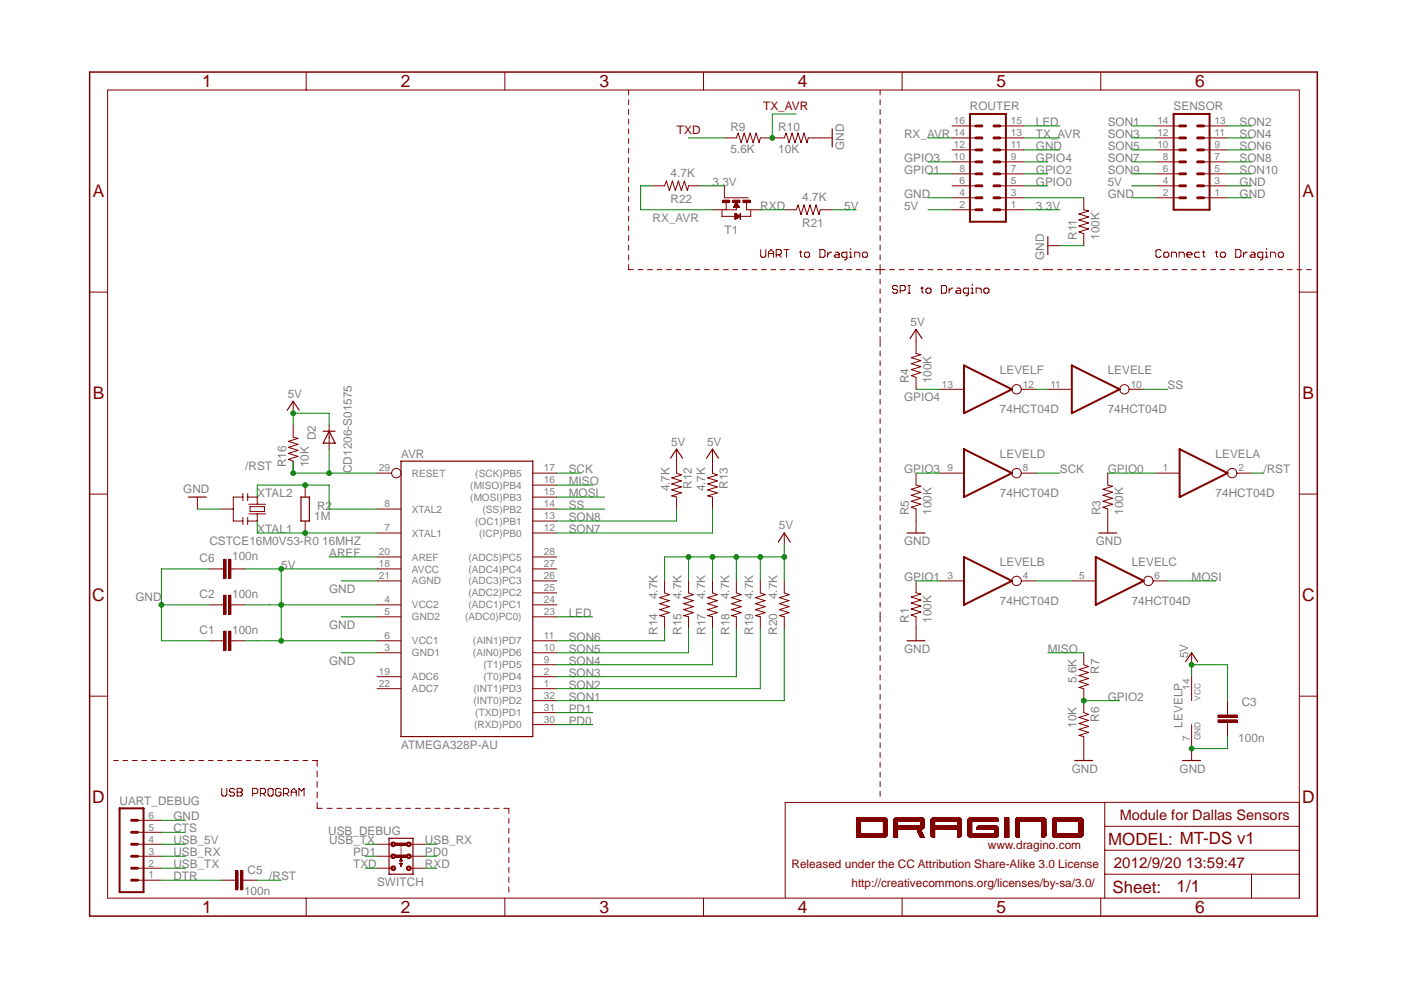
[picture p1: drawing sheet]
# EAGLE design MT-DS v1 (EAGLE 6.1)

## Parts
AVR  ATMEGA328P-AU  SMARTPRJ_ATMEGA328P-AU  [SMARTPRJ_TQFP32-08]
C1  100n  C-EUC0402  [C0402]
C2  100n  C-EUC0402  [C0402]
C3  100n  C-EUC0402  [C0402]
C5  100n  C-EUC0402  [C0402]
C6  100n  C-EUC0402  [C0402]
D2  CD1206-S01575  DIODE-MINIMELF  [MINIMELF]
LEVEL  74HCT04D  [SO14]
R1  100K  R-US_R0402  [R0402]
R2  1M  R-EU_R0402  [R0402]
R3  100K  R-US_R0402  [R0402]
R4  100K  R-US_R0402  [R0402]
R5  100K  R-US_R0402  [R0402]
R6  10K  R-US_R0402  [R0402]
R7  5.6K  R-US_R0402  [R0402]
R9  5.6K  R-US_R0402  [R0402]
R10  10K  R-US_R0402  [R0402]
R11  100K  R-US_R0402  [R0402]
R12  4.7K  R-US_R0805  [R0805]
R13  4.7K  R-US_R0805  [R0805]
R14  4.7K  R-US_R0805  [R0805]
R15  4.7K  R-US_R0805  [R0805]
R16  10K  R-US_R0402  [R0402]
R17  4.7K  R-US_R0805  [R0805]
R18  4.7K  R-US_R0805  [R0805]
R19  4.7K  R-US_R0805  [R0805]
R20  4.7K  R-US_R0805  [R0805]
R21  4.7K  R-US_R0805  [R0805]
R22  4.7K  R-US_R0805  [R0805]
ROUTER  MA08-2  [MA08-2]
SENSOR  MA07-2  [MA07-2]
T1  NMOSFET-SOT23  [SOT-23]
U$1  LOGO-SILK  [LOGO-SILK-15MM]
UART_DEBUG  MA06-1  [MA06-1]
USB_DEBUG  SWITCH  SWITCH-2P2T  [2P2T]
Y2  CSTCE16M0V53-R0 16MHZ  RESONATORMU  [RESONATOR]

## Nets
3.3V: R22.2 ROUTER.1 T1.3(G)
5V [usbvcc]: AVR.4(VCC2) AVR.6(VCC1) AVR.18(AVCC) C1.1 C2.1 C3.2 C6.1 D2.C LEVEL.14(P:VCC) R4.2 R12.1 R13.1 R14.1 R15.1 R16.2 R17.1 R18.1 R19.1 R20.1 R21.2 ROUTER.2 SENSOR.4
/RST: AVR.29(RESET) C5.2 D2.A LEVEL.2(A:O) R16.1
AREF: AVR.20(AREF)
CTS: UART_DEBUG.5
DTR: C5.1 UART_DEBUG.1
GND [gnd]: AVR.3(GND1) AVR.5(GND2) AVR.21(AGND) C1.2 C2.2 C3.1 C6.2 LEVEL.7(P:GND) R1.1 R3.1 R5.1 R6.2 R10.2 R11.1 ROUTER.4 ROUTER.11 SENSOR.1 SENSOR.2 SENSOR.3 UART_DEBUG.6 Y2.2
GPIO0: LEVEL.1(A:I) R3.2 ROUTER.5
GPIO1: LEVEL.3(B:I) R1.2 ROUTER.8
GPIO2: R6.1 R7.2 ROUTER.7
GPIO3: LEVEL.9(D:I) R5.2 ROUTER.10
GPIO4: LEVEL.13(F:I) R4.1 ROUTER.9
LED: AVR.23((ADC0)PC0)) ROUTER.15
MISO: AVR.16((MISO)PB4) R7.1
MOSI: AVR.15((MOSI)PB3) LEVEL.6(C:O)
N$1: R11.2 ROUTER.3
N$2: LEVEL.11(E:I) LEVEL.12(F:O)
N$3: LEVEL.4(B:O) LEVEL.5(C:I)
PD0: AVR.30((RXD)PD0) USB_DEBUG.2.1
PD1: AVR.31((TXD)PD1) USB_DEBUG.2.2
RX_AVR: R22.1 ROUTER.14 T1.2(S)
RXD: R21.1 T1.1(D) USB_DEBUG.3.1
SCK: AVR.17((SCK)PB5) LEVEL.8(D:O)
SON1: AVR.32((INT0)PD2) R20.2 SENSOR.14
SON2: AVR.1((INT1)PD3) R19.2 SENSOR.13
SON3: AVR.2((T0)PD4) R18.2 SENSOR.12
SON4: AVR.9((T1)PD5) R17.2 SENSOR.11
SON5: AVR.10((AIN0)PD6) R15.2 SENSOR.10
SON6: AVR.11((AIN1)PD7) R14.2 SENSOR.9
SON7: AVR.12((ICP)PB0) R13.2 SENSOR.8
SON8: AVR.13((OC1)PB1) R12.2 SENSOR.7
SON9: SENSOR.6
SON10: SENSOR.5
SS: AVR.14((SS)PB2) LEVEL.10(E:O)
TX_AVR: R9.2 R10.1 ROUTER.13
TXD: R9.1 USB_DEBUG.3.2
USB_5V: UART_DEBUG.4
USB_RX: UART_DEBUG.3 USB_DEBUG.1.1
USB_TX: UART_DEBUG.2 USB_DEBUG.1.2
XTAL1: AVR.7(XTAL1) R2.1 Y2.3
XTAL2: AVR.8(XTAL2) R2.2 Y2.1
Unconnected: AVR.19(ADC6) AVR.22(ADC7) AVR.24((ADC1)PC1) AVR.25((ADC2)PC2) AVR.26((ADC3)PC3) AVR.27((ADC4)PC4) AVR.28((ADC5)PC5) ROUTER.6 ROUTER.12 ROUTER.16

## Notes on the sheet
- UART to Dragino | Connect to Dragino
- SPI to Dragino
- USB PROGRAM
- Module for Dallas Sensors

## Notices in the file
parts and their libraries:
frames: http://creativecommons.org/licenses/by-sa/3.0
frames: Released under the CC Attribution Share-Alike 3.0 License
